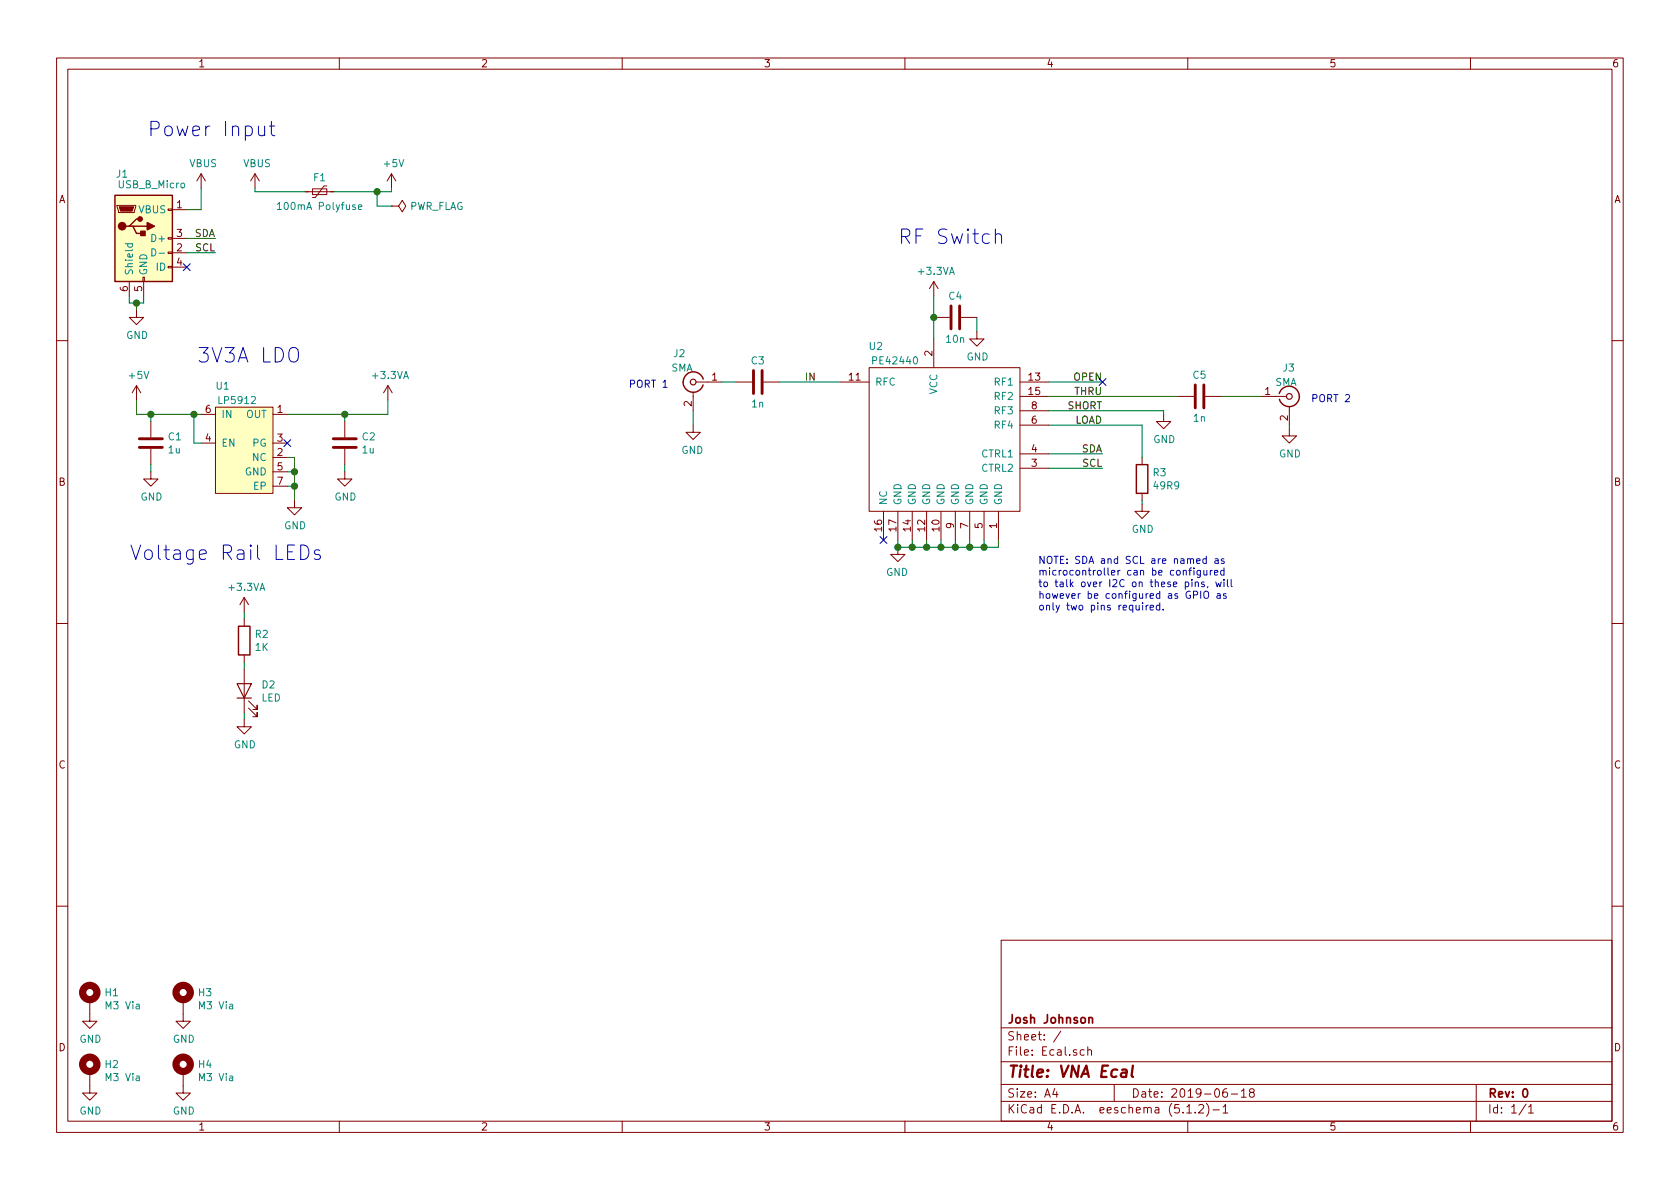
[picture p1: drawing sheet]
EESchema Schematic File Version 4
LIBS:Ecal-cache
EELAYER 29 0
EELAYER END
$Descr A4 11693 8268
encoding utf-8
Sheet 1 1
Title "VNA Ecal"
Date "2019-06-18"
Rev "0"
Comp "Josh Johnson"
Comment1 ""
Comment2 ""
Comment3 ""
Comment4 ""
$EndDescr
$Comp
L Connector:Conn_Coaxial J3
U 1 1
P 8975 2750
F 0 "J3" H 8925 2950 50  0000 L CNN
F 1 "SMA" H 8875 2850 50  0000 L CNN
F 2 "VNA_Footprints:SMA_EDGE_MOUNT" H 8975 2750 50  0001 C CNN
F 3 " ~" H 8975 2750 50  0001 C CNN
	1    8975 2750
	1    0    0    -1  
$EndComp
Wire Wire Line
	8975 2950 8975 2975
$Comp
L power:GND #PWR024
U 1 1
P 8975 2975
F 0 "#PWR024" H 8975 2725 50  0001 C CNN
F 1 "GND" H 8980 2802 50  0000 C CNN
F 2 "" H 8975 2975 50  0001 C CNN
F 3 "" H 8975 2975 50  0001 C CNN
	1    8975 2975
	1    0    0    -1  
$EndComp
$Comp
L Ecal-rescue:PE42440-VNA_Symbols U2
U 1 1
P 6600 3000
F 0 "U2" H 7050 3600 50  0000 L CNN
F 1 "PE42440" H 6800 3500 50  0000 L CNN
F 2 "VNA_Footprints:QFN-16-1EP_3x3mm_P0.5mm_EP2.7x2.7mm_ThermalVias" H 6300 3500 50  0001 C CNN
F 3 "" H 6300 3500 50  0001 C CNN
	1    6600 3000
	-1   0    0    -1  
$EndComp
Wire Wire Line
	6950 3750 6950 3800
Wire Wire Line
	6950 3800 6850 3800
Wire Wire Line
	6250 3750 6250 3800
Wire Wire Line
	6350 3750 6350 3800
Connection ~ 6350 3800
Wire Wire Line
	6350 3800 6250 3800
Wire Wire Line
	6450 3750 6450 3800
Connection ~ 6450 3800
Wire Wire Line
	6450 3800 6350 3800
Wire Wire Line
	6550 3750 6550 3800
Connection ~ 6550 3800
Wire Wire Line
	6550 3800 6450 3800
Wire Wire Line
	6650 3750 6650 3800
Connection ~ 6650 3800
Wire Wire Line
	6650 3800 6550 3800
Wire Wire Line
	6750 3750 6750 3800
Connection ~ 6750 3800
Wire Wire Line
	6750 3800 6650 3800
Wire Wire Line
	6850 3750 6850 3800
Connection ~ 6850 3800
Wire Wire Line
	6850 3800 6750 3800
$Comp
L power:GND #PWR019
U 1 1
P 6250 3800
F 0 "#PWR019" H 6250 3550 50  0001 C CNN
F 1 "GND" H 6255 3627 50  0000 C CNN
F 2 "" H 6250 3800 50  0001 C CNN
F 3 "" H 6250 3800 50  0001 C CNN
	1    6250 3800
	-1   0    0    -1  
$EndComp
Connection ~ 6250 3800
NoConn ~ 6150 3750
$Comp
L Device:C C3
U 1 1
P 5275 2650
F 0 "C3" V 5125 2650 50  0000 C CNN
F 1 "1n" V 5425 2650 50  0000 C CNN
F 2 "Capacitor_SMD:C_0402_1005Metric" H 5313 2500 50  0001 C CNN
F 3 "~" H 5275 2650 50  0001 C CNN
	1    5275 2650
	0    1    1    0   
$EndComp
Wire Wire Line
	6800 2200 6800 2300
$Comp
L power:GND #PWR021
U 1 1
P 6800 2300
F 0 "#PWR021" H 6800 2050 50  0001 C CNN
F 1 "GND" H 6805 2127 50  0000 C CNN
F 2 "" H 6800 2300 50  0001 C CNN
F 3 "" H 6800 2300 50  0001 C CNN
	1    6800 2300
	1    0    0    -1  
$EndComp
$Comp
L Connector:Conn_Coaxial J2
U 1 1
P 4825 2650
F 0 "J2" H 4875 2850 50  0000 L CNN
F 1 "SMA" H 4825 2750 50  0000 L CNN
F 2 "VNA_Footprints:SMA_EDGE_MOUNT" H 4825 2650 50  0001 C CNN
F 3 " ~" H 4825 2650 50  0001 C CNN
	1    4825 2650
	-1   0    0    -1  
$EndComp
Wire Wire Line
	4825 2850 4825 2950
$Comp
L power:GND #PWR018
U 1 1
P 4825 2950
F 0 "#PWR018" H 4825 2700 50  0001 C CNN
F 1 "GND" H 4830 2777 50  0000 C CNN
F 2 "" H 4825 2950 50  0001 C CNN
F 3 "" H 4825 2950 50  0001 C CNN
	1    4825 2950
	-1   0    0    -1  
$EndComp
Text Label 7675 2650 2    50   ~ 0
OPEN
Text Label 7675 2850 2    50   ~ 0
SHORT
Text Label 7675 2950 2    50   ~ 0
LOAD
Wire Wire Line
	7300 2650 7675 2650
Wire Wire Line
	6500 2050 6500 2200
Wire Wire Line
	5025 2650 5125 2650
Wire Wire Line
	5425 2650 5850 2650
$Comp
L Device:C C4
U 1 1
P 6650 2200
F 0 "C4" V 6500 2200 50  0000 C CNN
F 1 "10n" V 6800 2200 50  0000 C CNN
F 2 "Capacitor_SMD:C_0402_1005Metric" H 6688 2050 50  0001 C CNN
F 3 "~" H 6650 2200 50  0001 C CNN
	1    6650 2200
	0    1    1    0   
$EndComp
Connection ~ 6500 2200
Wire Wire Line
	6500 2200 6500 2350
$Comp
L Mechanical:MountingHole_Pad H1
U 1 1
P 625 6950
F 0 "H1" H 725 7001 50  0000 L CNN
F 1 "M3 Via" H 725 6910 50  0000 L CNN
F 2 "MountingHole:MountingHole_3.2mm_M3_Pad_Via" H 625 6950 50  0001 C CNN
F 3 "~" H 625 6950 50  0001 C CNN
	1    625  6950
	1    0    0    -1  
$EndComp
$Comp
L power:GND #PWR01
U 1 1
P 625 7050
F 0 "#PWR01" H 625 6800 50  0001 C CNN
F 1 "GND" H 630 6877 50  0000 C CNN
F 2 "" H 625 7050 50  0001 C CNN
F 3 "" H 625 7050 50  0001 C CNN
	1    625  7050
	1    0    0    -1  
$EndComp
$Comp
L Mechanical:MountingHole_Pad H2
U 1 1
P 625 7450
F 0 "H2" H 725 7501 50  0000 L CNN
F 1 "M3 Via" H 725 7410 50  0000 L CNN
F 2 "MountingHole:MountingHole_3.2mm_M3_Pad_Via" H 625 7450 50  0001 C CNN
F 3 "~" H 625 7450 50  0001 C CNN
	1    625  7450
	1    0    0    -1  
$EndComp
$Comp
L power:GND #PWR02
U 1 1
P 625 7550
F 0 "#PWR02" H 625 7300 50  0001 C CNN
F 1 "GND" H 630 7377 50  0000 C CNN
F 2 "" H 625 7550 50  0001 C CNN
F 3 "" H 625 7550 50  0001 C CNN
	1    625  7550
	1    0    0    -1  
$EndComp
$Comp
L Mechanical:MountingHole_Pad H3
U 1 1
P 1275 6950
F 0 "H3" H 1375 7001 50  0000 L CNN
F 1 "M3 Via" H 1375 6910 50  0000 L CNN
F 2 "MountingHole:MountingHole_3.2mm_M3_Pad_Via" H 1275 6950 50  0001 C CNN
F 3 "~" H 1275 6950 50  0001 C CNN
	1    1275 6950
	1    0    0    -1  
$EndComp
$Comp
L power:GND #PWR06
U 1 1
P 1275 7050
F 0 "#PWR06" H 1275 6800 50  0001 C CNN
F 1 "GND" H 1280 6877 50  0000 C CNN
F 2 "" H 1275 7050 50  0001 C CNN
F 3 "" H 1275 7050 50  0001 C CNN
	1    1275 7050
	1    0    0    -1  
$EndComp
$Comp
L Mechanical:MountingHole_Pad H4
U 1 1
P 1275 7450
F 0 "H4" H 1375 7501 50  0000 L CNN
F 1 "M3 Via" H 1375 7410 50  0000 L CNN
F 2 "MountingHole:MountingHole_3.2mm_M3_Pad_Via" H 1275 7450 50  0001 C CNN
F 3 "~" H 1275 7450 50  0001 C CNN
	1    1275 7450
	1    0    0    -1  
$EndComp
$Comp
L power:GND #PWR07
U 1 1
P 1275 7550
F 0 "#PWR07" H 1275 7300 50  0001 C CNN
F 1 "GND" H 1280 7377 50  0000 C CNN
F 2 "" H 1275 7550 50  0001 C CNN
F 3 "" H 1275 7550 50  0001 C CNN
	1    1275 7550
	1    0    0    -1  
$EndComp
Text Notes 4375 2700 0    50   ~ 0
PORT 1
Text Notes 9125 2800 0    50   ~ 0
PORT 2
Text Label 7675 2750 2    50   ~ 0
THRU
NoConn ~ 7675 2650
$Comp
L power:GND #PWR023
U 1 1
P 8100 2875
F 0 "#PWR023" H 8100 2625 50  0001 C CNN
F 1 "GND" H 8105 2702 50  0000 C CNN
F 2 "" H 8100 2875 50  0001 C CNN
F 3 "" H 8100 2875 50  0001 C CNN
	1    8100 2875
	1    0    0    -1  
$EndComp
Wire Wire Line
	8100 2850 8100 2875
Wire Wire Line
	7300 2850 8100 2850
$Comp
L Device:R R3
U 1 1
P 7950 3325
F 0 "R3" H 8020 3371 50  0000 L CNN
F 1 "49R9" H 8020 3280 50  0000 L CNN
F 2 "Resistor_SMD:R_0402_1005Metric" V 7880 3325 50  0001 C CNN
F 3 "~" H 7950 3325 50  0001 C CNN
	1    7950 3325
	1    0    0    -1  
$EndComp
Wire Wire Line
	7950 2950 7950 3175
Wire Wire Line
	7300 2950 7950 2950
Wire Wire Line
	7950 3475 7950 3500
$Comp
L power:GND #PWR022
U 1 1
P 7950 3500
F 0 "#PWR022" H 7950 3250 50  0001 C CNN
F 1 "GND" H 7955 3327 50  0000 C CNN
F 2 "" H 7950 3500 50  0001 C CNN
F 3 "" H 7950 3500 50  0001 C CNN
	1    7950 3500
	1    0    0    -1  
$EndComp
$Comp
L Connector:USB_B_Micro J1
U 1 1
P 1000 1650
F 0 "J1" H 850 2100 50  0000 C CNN
F 1 "USB_B_Micro" H 1057 2026 50  0000 C CNN
F 2 "VNA_Footprints:MicroUSB_Aliexpress" H 1150 1600 50  0001 C CNN
F 3 "~" H 1150 1600 50  0001 C CNN
	1    1000 1650
	1    0    0    -1  
$EndComp
Wire Wire Line
	900  2050 900  2100
Wire Wire Line
	900  2100 950  2100
Wire Wire Line
	1000 2100 1000 2050
Wire Wire Line
	950  2100 950  2150
Connection ~ 950  2100
Wire Wire Line
	950  2100 1000 2100
NoConn ~ 1300 1850
Wire Wire Line
	1300 1650 1500 1650
Wire Wire Line
	1300 1750 1500 1750
Text Label 1500 1650 2    50   ~ 0
SDA
Text Label 1500 1750 2    50   ~ 0
SCL
Wire Wire Line
	1300 1450 1400 1450
Wire Wire Line
	1400 1450 1400 1300
$Comp
L power:VBUS #PWR010
U 1 1
P 1400 1300
F 0 "#PWR010" H 1400 1150 50  0001 C CNN
F 1 "VBUS" H 1415 1473 50  0000 C CNN
F 2 "" H 1400 1300 50  0001 C CNN
F 3 "" H 1400 1300 50  0001 C CNN
	1    1400 1300
	1    0    0    -1  
$EndComp
$Comp
L power:GND #PWR03
U 1 1
P 950 2150
F 0 "#PWR03" H 950 1900 50  0001 C CNN
F 1 "GND" H 955 1977 50  0000 C CNN
F 2 "" H 950 2150 50  0001 C CNN
F 3 "" H 950 2150 50  0001 C CNN
	1    950  2150
	1    0    0    -1  
$EndComp
Wire Wire Line
	1400 2875 1350 2875
Wire Wire Line
	1350 2875 1350 3075
Wire Wire Line
	1350 3075 1400 3075
Connection ~ 1350 2875
$Comp
L Device:C C1
U 1 1
P 1050 3075
F 0 "C1" H 1165 3121 50  0000 L CNN
F 1 "1u" H 1165 3030 50  0000 L CNN
F 2 "Capacitor_SMD:C_0603_1608Metric" H 1088 2925 50  0001 C CNN
F 3 "~" H 1050 3075 50  0001 C CNN
	1    1050 3075
	1    0    0    -1  
$EndComp
Wire Wire Line
	1050 3225 1050 3275
$Comp
L Ecal-rescue:LP5912-VNA_Symbols U1
U 1 1
P 1700 3125
F 0 "U1" H 1550 3575 49  0000 C CNN
F 1 "LP5912" H 1650 3475 49  0000 C CNN
F 2 "Package_DFN_QFN:DFN-6-1EP_2x2mm_P0.65mm_EP1x1.6mm" H 1650 3475 49  0001 C CNN
F 3 "" H 1650 3475 49  0001 C CNN
	1    1700 3125
	1    0    0    -1  
$EndComp
Wire Wire Line
	2000 3175 2050 3175
Wire Wire Line
	2050 3175 2050 3275
Wire Wire Line
	2000 3375 2050 3375
Connection ~ 2050 3375
Wire Wire Line
	2050 3375 2050 3475
Wire Wire Line
	2000 3275 2050 3275
Connection ~ 2050 3275
Wire Wire Line
	2050 3275 2050 3375
$Comp
L power:GND #PWR014
U 1 1
P 2050 3475
F 0 "#PWR014" H 2050 3225 50  0001 C CNN
F 1 "GND" H 2055 3302 50  0000 C CNN
F 2 "" H 2050 3475 50  0001 C CNN
F 3 "" H 2050 3475 50  0001 C CNN
	1    2050 3475
	1    0    0    -1  
$EndComp
$Comp
L power:GND #PWR05
U 1 1
P 1050 3275
F 0 "#PWR05" H 1050 3025 50  0001 C CNN
F 1 "GND" H 1055 3102 50  0000 C CNN
F 2 "" H 1050 3275 50  0001 C CNN
F 3 "" H 1050 3275 50  0001 C CNN
	1    1050 3275
	1    0    0    -1  
$EndComp
Text Notes 2100 2525 2    100  ~ 0
3V3A LDO
Wire Wire Line
	950  2775 950  2875
Wire Wire Line
	2700 2875 2700 2775
Wire Wire Line
	2400 2875 2700 2875
Connection ~ 2400 2875
Wire Wire Line
	2400 2875 2400 2925
Wire Wire Line
	2000 2875 2400 2875
$Comp
L power:GND #PWR015
U 1 1
P 2400 3275
F 0 "#PWR015" H 2400 3025 50  0001 C CNN
F 1 "GND" H 2405 3102 50  0000 C CNN
F 2 "" H 2400 3275 50  0001 C CNN
F 3 "" H 2400 3275 50  0001 C CNN
	1    2400 3275
	1    0    0    -1  
$EndComp
Wire Wire Line
	2400 3225 2400 3275
$Comp
L Device:C C2
U 1 1
P 2400 3075
F 0 "C2" H 2515 3121 50  0000 L CNN
F 1 "1u" H 2515 3030 50  0000 L CNN
F 2 "Capacitor_SMD:C_0603_1608Metric" H 2438 2925 50  0001 C CNN
F 3 "~" H 2400 3075 50  0001 C CNN
	1    2400 3075
	1    0    0    -1  
$EndComp
NoConn ~ 2000 3075
$Comp
L Device:Polyfuse_Small F1
U 1 1
P 2225 1325
AR Path="/5CFF4CE3" Ref="F1"  Part="1" 
AR Path="/5CA96610/5CFF4CE3" Ref="F?"  Part="1" 
F 0 "F1" V 2125 1325 50  0000 C CNN
F 1 "100mA Polyfuse" V 2325 1325 50  0000 C CNN
F 2 "VNA_Footprints:Fuse_0805_2012Metric" H 2275 1125 50  0001 L CNN
F 3 "~" H 2225 1325 50  0001 C CNN
	1    2225 1325
	0    1    1    0   
$EndComp
Wire Wire Line
	2325 1325 2625 1325
Text Notes 1025 950  0    100  ~ 0
Power Input
$Comp
L power:PWR_FLAG #FLG01
U 1 1
P 2725 1425
F 0 "#FLG01" H 2725 1500 50  0001 C CNN
F 1 "PWR_FLAG" V 2725 1553 50  0000 L CNN
F 2 "" H 2725 1425 50  0001 C CNN
F 3 "~" H 2725 1425 50  0001 C CNN
	1    2725 1425
	0    1    1    0   
$EndComp
Wire Wire Line
	2625 1425 2625 1325
Connection ~ 2625 1325
Wire Wire Line
	2625 1325 2725 1325
Wire Wire Line
	2625 1425 2725 1425
Wire Wire Line
	950  2875 1050 2875
Wire Wire Line
	1050 2925 1050 2875
Connection ~ 1050 2875
Wire Wire Line
	1050 2875 1350 2875
Text Notes 900  3900 0    100  ~ 0
Voltage Rail LEDs
Wire Wire Line
	1700 4300 1700 4250
Wire Wire Line
	1700 4650 1700 4600
Wire Wire Line
	1700 4950 1700 5000
$Comp
L Device:LED D2
U 1 1
P 1700 4800
F 0 "D2" V 1739 4683 50  0000 R CNN
F 1 "LED" V 1648 4683 50  0000 R CNN
F 2 "LED_SMD:LED_0603_1608Metric" H 1700 4800 50  0001 C CNN
F 3 "~" H 1700 4800 50  0001 C CNN
	1    1700 4800
	0    -1   -1   0   
$EndComp
$Comp
L Device:R R2
U 1 1
P 1700 4450
F 0 "R2" H 1770 4496 50  0000 L CNN
F 1 "1K" H 1770 4405 50  0000 L CNN
F 2 "Resistor_SMD:R_0603_1608Metric" V 1630 4450 50  0001 C CNN
F 3 "~" H 1700 4450 50  0001 C CNN
	1    1700 4450
	1    0    0    -1  
$EndComp
$Comp
L power:GND #PWR012
U 1 1
P 1700 5000
F 0 "#PWR012" H 1700 4750 50  0001 C CNN
F 1 "GND" H 1705 4827 50  0000 C CNN
F 2 "" H 1700 5000 50  0001 C CNN
F 3 "" H 1700 5000 50  0001 C CNN
	1    1700 5000
	1    0    0    -1  
$EndComp
$Comp
L power:VBUS #PWR013
U 1 1
P 1775 1300
F 0 "#PWR013" H 1775 1150 50  0001 C CNN
F 1 "VBUS" H 1790 1473 50  0000 C CNN
F 2 "" H 1775 1300 50  0001 C CNN
F 3 "" H 1775 1300 50  0001 C CNN
	1    1775 1300
	1    0    0    -1  
$EndComp
Wire Wire Line
	1775 1300 1775 1325
Wire Wire Line
	1775 1325 2125 1325
$Comp
L power:+3.3VA #PWR016
U 1 1
P 2700 2775
F 0 "#PWR016" H 2700 2625 50  0001 C CNN
F 1 "+3.3VA" H 2715 2948 50  0000 C CNN
F 2 "" H 2700 2775 50  0001 C CNN
F 3 "" H 2700 2775 50  0001 C CNN
	1    2700 2775
	1    0    0    -1  
$EndComp
$Comp
L power:+3.3VA #PWR020
U 1 1
P 6500 2050
F 0 "#PWR020" H 6500 1900 50  0001 C CNN
F 1 "+3.3VA" H 6515 2223 50  0000 C CNN
F 2 "" H 6500 2050 50  0001 C CNN
F 3 "" H 6500 2050 50  0001 C CNN
	1    6500 2050
	1    0    0    -1  
$EndComp
$Comp
L power:+5V #PWR04
U 1 1
P 950 2775
F 0 "#PWR04" H 950 2625 50  0001 C CNN
F 1 "+5V" H 965 2948 50  0000 C CNN
F 2 "" H 950 2775 50  0001 C CNN
F 3 "" H 950 2775 50  0001 C CNN
	1    950  2775
	1    0    0    -1  
$EndComp
$Comp
L power:+5V #PWR017
U 1 1
P 2725 1300
F 0 "#PWR017" H 2725 1150 50  0001 C CNN
F 1 "+5V" H 2740 1473 50  0000 C CNN
F 2 "" H 2725 1300 50  0001 C CNN
F 3 "" H 2725 1300 50  0001 C CNN
	1    2725 1300
	1    0    0    -1  
$EndComp
Wire Wire Line
	2725 1300 2725 1325
$Comp
L power:+3.3VA #PWR011
U 1 1
P 1700 4250
F 0 "#PWR011" H 1700 4100 50  0001 C CNN
F 1 "+3.3VA" H 1715 4423 50  0000 C CNN
F 2 "" H 1700 4250 50  0001 C CNN
F 3 "" H 1700 4250 50  0001 C CNN
	1    1700 4250
	1    0    0    -1  
$EndComp
Wire Wire Line
	7300 3150 7675 3150
Wire Wire Line
	7300 3250 7675 3250
Text Label 7675 3150 2    50   ~ 0
SDA
Text Label 7675 3250 2    50   ~ 0
SCL
$Comp
L Device:C C5
U 1 1
P 8350 2750
F 0 "C5" V 8200 2750 50  0000 C CNN
F 1 "1n" V 8500 2750 50  0000 C CNN
F 2 "Capacitor_SMD:C_0402_1005Metric" H 8388 2600 50  0001 C CNN
F 3 "~" H 8350 2750 50  0001 C CNN
	1    8350 2750
	0    1    1    0   
$EndComp
Wire Wire Line
	7300 2750 8200 2750
Wire Wire Line
	8500 2750 8775 2750
Text Notes 7225 4250 0    50   ~ 0
NOTE: SDA and SCL are named as\nmicrocontroller can be configured\nto talk over I2C on these pins, will \nhowever be configured as GPIO as \nonly two pins required.
Text Notes 6250 1700 0    100  ~ 0
RF Switch
Text Label 5600 2650 0    50   ~ 0
IN
$EndSCHEMATC
